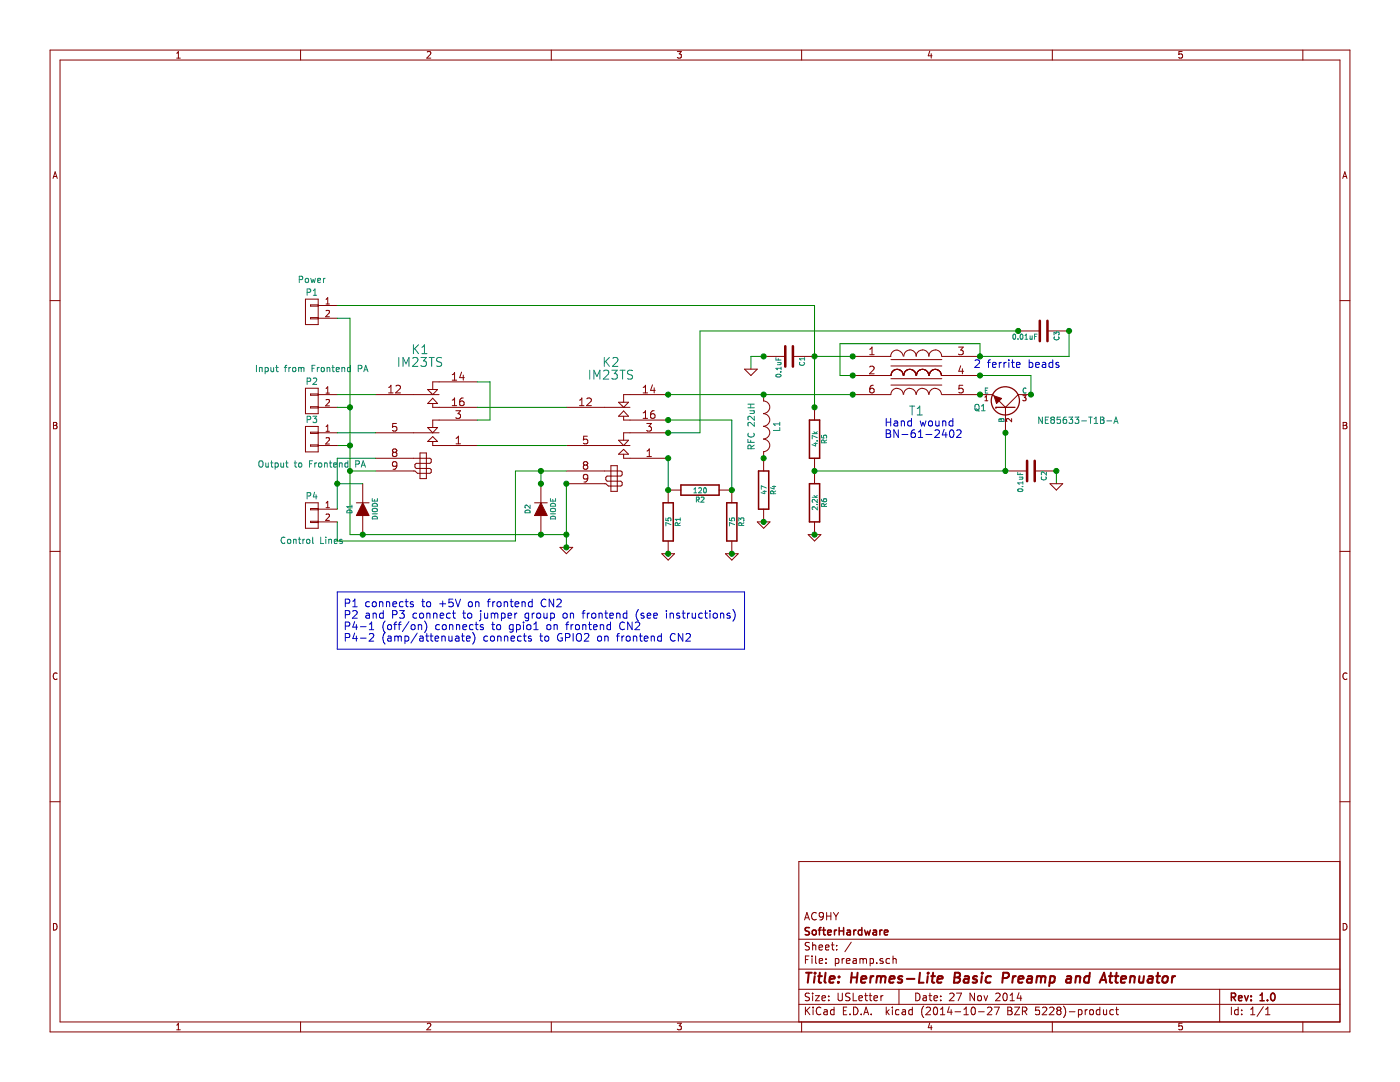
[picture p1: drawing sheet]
EESchema Schematic File Version 2
LIBS:power
LIBS:device
LIBS:transistors
LIBS:conn
LIBS:linear
LIBS:regul
LIBS:74xx
LIBS:cmos4000
LIBS:adc-dac
LIBS:memory
LIBS:xilinx
LIBS:special
LIBS:microcontrollers
LIBS:dsp
LIBS:microchip
LIBS:analog_switches
LIBS:motorola
LIBS:texas
LIBS:intel
LIBS:audio
LIBS:interface
LIBS:digital-audio
LIBS:philips
LIBS:display
LIBS:cypress
LIBS:siliconi
LIBS:opto
LIBS:atmel
LIBS:contrib
LIBS:valves
LIBS:hermeslite
EELAYER 25 0
EELAYER END
$Descr USLetter 11000 8500
encoding utf-8
Sheet 1 1
Title "Hermes-Lite Basic Preamp and Attenuator"
Date "27 Nov 2014"
Rev "1.0"
Comp "SofterHardware"
Comment1 "AC9HY"
Comment2 ""
Comment3 ""
Comment4 ""
$EndDescr
$Comp
L CONN_01X02 P2
U 1 1
P 2450 3150
F 0 "P2" H 2450 3300 50  0000 C CNN
F 1 "Input from Frontend PA" H 2450 3400 50  0000 C CNN
F 2 "" H 2450 3150 60  0000 C CNN
F 3 "" H 2450 3150 60  0000 C CNN
	1    2450 3150
	-1   0    0    -1  
$EndComp
Wire Wire Line
	2750 3500 2650 3500
Wire Wire Line
	2750 2500 2750 4200
$Comp
L RELAY_2RT K1
U 1 1
P 3350 3350
F 0 "K1" H 3300 3950 70  0000 C CNN
F 1 "IM23TS" H 3300 3850 70  0000 C CNN
F 2 "" H 3350 3350 60  0000 C CNN
F 3 "" H 3350 3350 60  0000 C CNN
	1    3350 3350
	1    0    0    -1  
$EndComp
$Comp
L RELAY_2RT K2
U 1 1
P 4850 3450
F 0 "K2" H 4800 4050 70  0000 C CNN
F 1 "IM23TS" H 4800 3950 70  0000 C CNN
F 2 "" H 4850 3450 60  0000 C CNN
F 3 "" H 4850 3450 60  0000 C CNN
	1    4850 3450
	1    0    0    -1  
$EndComp
Wire Wire Line
	2650 3100 2950 3100
Wire Wire Line
	3750 3000 3850 3000
Wire Wire Line
	3850 3000 3850 3300
Wire Wire Line
	3850 3300 3750 3300
Wire Wire Line
	3750 3200 4450 3200
Wire Wire Line
	3750 3500 4450 3500
Wire Wire Line
	5250 3300 5750 3300
Wire Wire Line
	5750 3300 5750 3850
$Comp
L R R3
U 1 1
P 5750 4100
F 0 "R3" V 5830 4100 40  0000 C CNN
F 1 "75" V 5757 4101 40  0000 C CNN
F 2 "" V 5680 4100 30  0000 C CNN
F 3 "" H 5750 4100 30  0000 C CNN
	1    5750 4100
	1    0    0    -1  
$EndComp
$Comp
L R R2
U 1 1
P 5500 3850
F 0 "R2" V 5580 3850 40  0000 C CNN
F 1 "120" V 5507 3851 40  0000 C CNN
F 2 "" V 5430 3850 30  0000 C CNN
F 3 "" H 5500 3850 30  0000 C CNN
	1    5500 3850
	0    1    1    0   
$EndComp
$Comp
L R R1
U 1 1
P 5250 4100
F 0 "R1" V 5330 4100 40  0000 C CNN
F 1 "75" V 5257 4101 40  0000 C CNN
F 2 "" V 5180 4100 30  0000 C CNN
F 3 "" H 5250 4100 30  0000 C CNN
	1    5250 4100
	1    0    0    -1  
$EndComp
Wire Wire Line
	5250 3600 5250 3850
$Comp
L GND #PWR01
U 1 1
P 5250 4350
F 0 "#PWR01" H 5250 4350 30  0001 C CNN
F 1 "GND" H 5250 4280 30  0001 C CNN
F 2 "" H 5250 4350 60  0000 C CNN
F 3 "" H 5250 4350 60  0000 C CNN
	1    5250 4350
	1    0    0    -1  
$EndComp
$Comp
L GND #PWR02
U 1 1
P 5750 4350
F 0 "#PWR02" H 5750 4350 30  0001 C CNN
F 1 "GND" H 5750 4280 30  0001 C CNN
F 2 "" H 5750 4350 60  0000 C CNN
F 3 "" H 5750 4350 60  0000 C CNN
	1    5750 4350
	1    0    0    -1  
$EndComp
$Comp
L CONN_01X02 P1
U 1 1
P 2450 2450
F 0 "P1" H 2450 2600 50  0000 C CNN
F 1 "Power" H 2450 2700 50  0000 C CNN
F 2 "" H 2450 2450 60  0000 C CNN
F 3 "" H 2450 2450 60  0000 C CNN
	1    2450 2450
	-1   0    0    -1  
$EndComp
$Comp
L CONN_01X02 P3
U 1 1
P 2450 3450
F 0 "P3" H 2450 3600 50  0000 C CNN
F 1 "Output to Frontend PA" H 2450 3250 50  0000 C CNN
F 2 "" H 2450 3450 60  0000 C CNN
F 3 "" H 2450 3450 60  0000 C CNN
	1    2450 3450
	-1   0    0    -1  
$EndComp
Wire Wire Line
	2650 3400 2950 3400
Wire Wire Line
	2750 2500 2650 2500
Connection ~ 2750 3500
Wire Wire Line
	2650 3200 2750 3200
Connection ~ 2750 3200
$Comp
L TRANSF_BINO T1
U 1 1
P 7200 3000
F 0 "T1" V 6975 3000 70  0000 C CNN
F 1 "TRANSF_BINO" H 7200 2700 70  0001 C CNN
F 2 "" H 7200 3000 60  0000 C CNN
F 3 "" H 7200 3000 60  0000 C CNN
	1    7200 3000
	0    -1   -1   0   
$EndComp
$Comp
L NPN Q1
U 1 1
P 7900 3200
F 0 "Q1" V 7900 3050 50  0000 R CNN
F 1 "NE85633-T1B-A" V 7800 3450 50  0000 L CNN
F 2 "" H 7900 3200 60  0000 C CNN
F 3 "" H 7900 3200 60  0000 C CNN
	1    7900 3200
	0    1    -1   0   
$EndComp
Wire Wire Line
	5250 3100 6700 3100
Wire Wire Line
	6700 2950 6600 2950
Wire Wire Line
	6600 2950 6600 2700
Wire Wire Line
	6600 2700 7700 2700
Wire Wire Line
	7700 2700 7700 2800
Wire Wire Line
	2650 2400 6400 2400
Wire Wire Line
	6400 2400 6400 3200
Wire Wire Line
	6400 2800 6700 2800
$Comp
L C C1
U 1 1
P 6200 2800
F 0 "C1" H 6200 2900 40  0000 L CNN
F 1 "0.1uF" H 6206 2715 40  0000 L CNN
F 2 "" H 6238 2650 30  0000 C CNN
F 3 "" H 6200 2800 60  0000 C CNN
	1    6200 2800
	0    1    1    0   
$EndComp
Wire Wire Line
	6000 2800 5900 2800
Wire Wire Line
	5900 2800 5900 2900
$Comp
L INDUCTOR_SMALL L1
U 1 1
P 6000 3350
F 0 "L1" H 6000 3450 50  0000 C CNN
F 1 "RFC 22uH" H 6000 3250 50  0000 C CNN
F 2 "" H 6000 3350 60  0000 C CNN
F 3 "" H 6000 3350 60  0000 C CNN
	1    6000 3350
	0    1    1    0   
$EndComp
$Comp
L R R4
U 1 1
P 6000 3850
F 0 "R4" V 6080 3850 40  0000 C CNN
F 1 "47" V 6007 3851 40  0000 C CNN
F 2 "" V 5930 3850 30  0000 C CNN
F 3 "" H 6000 3850 30  0000 C CNN
	1    6000 3850
	1    0    0    -1  
$EndComp
$Comp
L R R5
U 1 1
P 6400 3450
F 0 "R5" V 6480 3450 40  0000 C CNN
F 1 "4.7k" V 6407 3451 40  0000 C CNN
F 2 "" V 6330 3450 30  0000 C CNN
F 3 "" H 6400 3450 30  0000 C CNN
	1    6400 3450
	1    0    0    -1  
$EndComp
$Comp
L R R6
U 1 1
P 6400 3950
F 0 "R6" V 6480 3950 40  0000 C CNN
F 1 "2.2k" V 6407 3951 40  0000 C CNN
F 2 "" V 6330 3950 30  0000 C CNN
F 3 "" H 6400 3950 30  0000 C CNN
	1    6400 3950
	1    0    0    -1  
$EndComp
Connection ~ 6400 2800
Wire Wire Line
	6400 3700 7900 3700
Wire Wire Line
	7900 3700 7900 3400
$Comp
L C C2
U 1 1
P 8100 3700
F 0 "C2" H 8100 3800 40  0000 L CNN
F 1 "0.1uF" H 8106 3615 40  0000 L CNN
F 2 "" H 8138 3550 30  0000 C CNN
F 3 "" H 8100 3700 60  0000 C CNN
	1    8100 3700
	0    1    1    0   
$EndComp
Wire Wire Line
	8300 3700 8300 3800
Wire Wire Line
	7700 2950 8100 2950
Wire Wire Line
	8100 2950 8100 3100
Text Notes 7650 2900 0    60   ~ 0
2 ferrite beads
Wire Wire Line
	7700 2800 8400 2800
Wire Wire Line
	8400 2800 8400 2600
$Comp
L C C3
U 1 1
P 8200 2600
F 0 "C3" H 8200 2700 40  0000 L CNN
F 1 "0.01uF" V 8250 2350 40  0000 L CNN
F 2 "" H 8238 2450 30  0000 C CNN
F 3 "" H 8200 2600 60  0000 C CNN
	1    8200 2600
	0    1    1    0   
$EndComp
Wire Wire Line
	8000 2600 5500 2600
Wire Wire Line
	5500 2600 5500 3400
Wire Wire Line
	5500 3400 5250 3400
$Comp
L GND #PWR03
U 1 1
P 6000 4100
F 0 "#PWR03" H 6000 4100 30  0001 C CNN
F 1 "GND" H 6000 4030 30  0001 C CNN
F 2 "" H 6000 4100 60  0000 C CNN
F 3 "" H 6000 4100 60  0000 C CNN
	1    6000 4100
	1    0    0    -1  
$EndComp
$Comp
L GND #PWR04
U 1 1
P 6400 4200
F 0 "#PWR04" H 6400 4200 30  0001 C CNN
F 1 "GND" H 6400 4130 30  0001 C CNN
F 2 "" H 6400 4200 60  0000 C CNN
F 3 "" H 6400 4200 60  0000 C CNN
	1    6400 4200
	1    0    0    -1  
$EndComp
$Comp
L GND #PWR05
U 1 1
P 5900 2900
F 0 "#PWR05" H 5900 2900 30  0001 C CNN
F 1 "GND" H 5900 2830 30  0001 C CNN
F 2 "" H 5900 2900 60  0000 C CNN
F 3 "" H 5900 2900 60  0000 C CNN
	1    5900 2900
	1    0    0    -1  
$EndComp
$Comp
L GND #PWR06
U 1 1
P 8300 3800
F 0 "#PWR06" H 8300 3800 30  0001 C CNN
F 1 "GND" H 8300 3730 30  0001 C CNN
F 2 "" H 8300 3800 60  0000 C CNN
F 3 "" H 8300 3800 60  0000 C CNN
	1    8300 3800
	1    0    0    -1  
$EndComp
$Comp
L CONN_01X02 P4
U 1 1
P 2450 4050
F 0 "P4" H 2450 4200 50  0000 C CNN
F 1 "Control Lines" H 2450 3850 50  0000 C CNN
F 2 "" H 2450 4050 60  0000 C CNN
F 3 "" H 2450 4050 60  0000 C CNN
	1    2450 4050
	-1   0    0    -1  
$EndComp
Wire Wire Line
	2650 3600 2650 4000
Wire Wire Line
	2650 3600 2950 3600
Wire Wire Line
	2750 3700 2950 3700
Wire Wire Line
	4050 3700 4050 4250
Wire Wire Line
	4050 3700 4450 3700
$Comp
L DIODE D1
U 1 1
P 2850 4000
F 0 "D1" H 2850 4100 40  0000 C CNN
F 1 "DIODE" H 2850 3900 40  0000 C CNN
F 2 "" H 2850 4000 60  0000 C CNN
F 3 "" H 2850 4000 60  0000 C CNN
	1    2850 4000
	0    -1   -1   0   
$EndComp
$Comp
L DIODE D2
U 1 1
P 4250 4000
F 0 "D2" H 4250 4100 40  0000 C CNN
F 1 "DIODE" H 4250 3900 40  0000 C CNN
F 2 "" H 4250 4000 60  0000 C CNN
F 3 "" H 4250 4000 60  0000 C CNN
	1    4250 4000
	0    -1   -1   0   
$EndComp
Wire Wire Line
	2750 4200 4450 4200
Wire Wire Line
	4450 3800 4450 4300
Connection ~ 2750 3700
Wire Wire Line
	2850 3800 2650 3800
Connection ~ 2650 3800
Wire Wire Line
	4250 3800 4250 3700
Connection ~ 4250 3700
Wire Wire Line
	2650 4100 2650 4250
Wire Wire Line
	2650 4250 4050 4250
Connection ~ 4450 4200
$Comp
L GND #PWR07
U 1 1
P 4450 4300
F 0 "#PWR07" H 4450 4300 30  0001 C CNN
F 1 "GND" H 4450 4230 30  0001 C CNN
F 2 "" H 4450 4300 60  0000 C CNN
F 3 "" H 4450 4300 60  0000 C CNN
	1    4450 4300
	1    0    0    -1  
$EndComp
Connection ~ 7900 3700
Connection ~ 6400 3700
Connection ~ 6400 3200
Connection ~ 6000 2800
Connection ~ 6700 2950
Connection ~ 6700 2800
Connection ~ 6700 3100
Connection ~ 7700 3100
Connection ~ 7700 2950
Connection ~ 7700 2800
Connection ~ 8000 2600
Connection ~ 8400 2600
Connection ~ 8300 3700
Connection ~ 7900 3400
Connection ~ 8100 3100
Connection ~ 6000 3600
Connection ~ 6000 3100
Connection ~ 5250 3300
Connection ~ 5250 3100
Connection ~ 5250 3400
Connection ~ 5250 3600
Connection ~ 4450 3800
Connection ~ 4250 4200
Connection ~ 4250 3800
Connection ~ 2850 4200
Connection ~ 5250 3850
Connection ~ 5750 3850
Text Notes 6950 3450 0    60   ~ 0
Hand wound\nBN-61-2402
Connection ~ 4450 4300
Connection ~ 6000 4100
Connection ~ 5250 4350
Connection ~ 5750 4350
Connection ~ 6400 4200
Text Notes 2700 5050 0    60   ~ 0
P1 connects to +5V on frontend CN2\nP2 and P3 connect to jumper group on frontend (see instructions)\nP4-1 (off/on) connects to gpio1 on frontend CN2\nP4-2 (amp/attenuate) connects to GPIO2 on frontend CN2
Wire Notes Line
	2650 4650 5850 4650
Wire Notes Line
	5850 4650 5850 5100
Wire Notes Line
	5850 5100 2650 5100
Wire Notes Line
	2650 5100 2650 4650
$EndSCHEMATC
